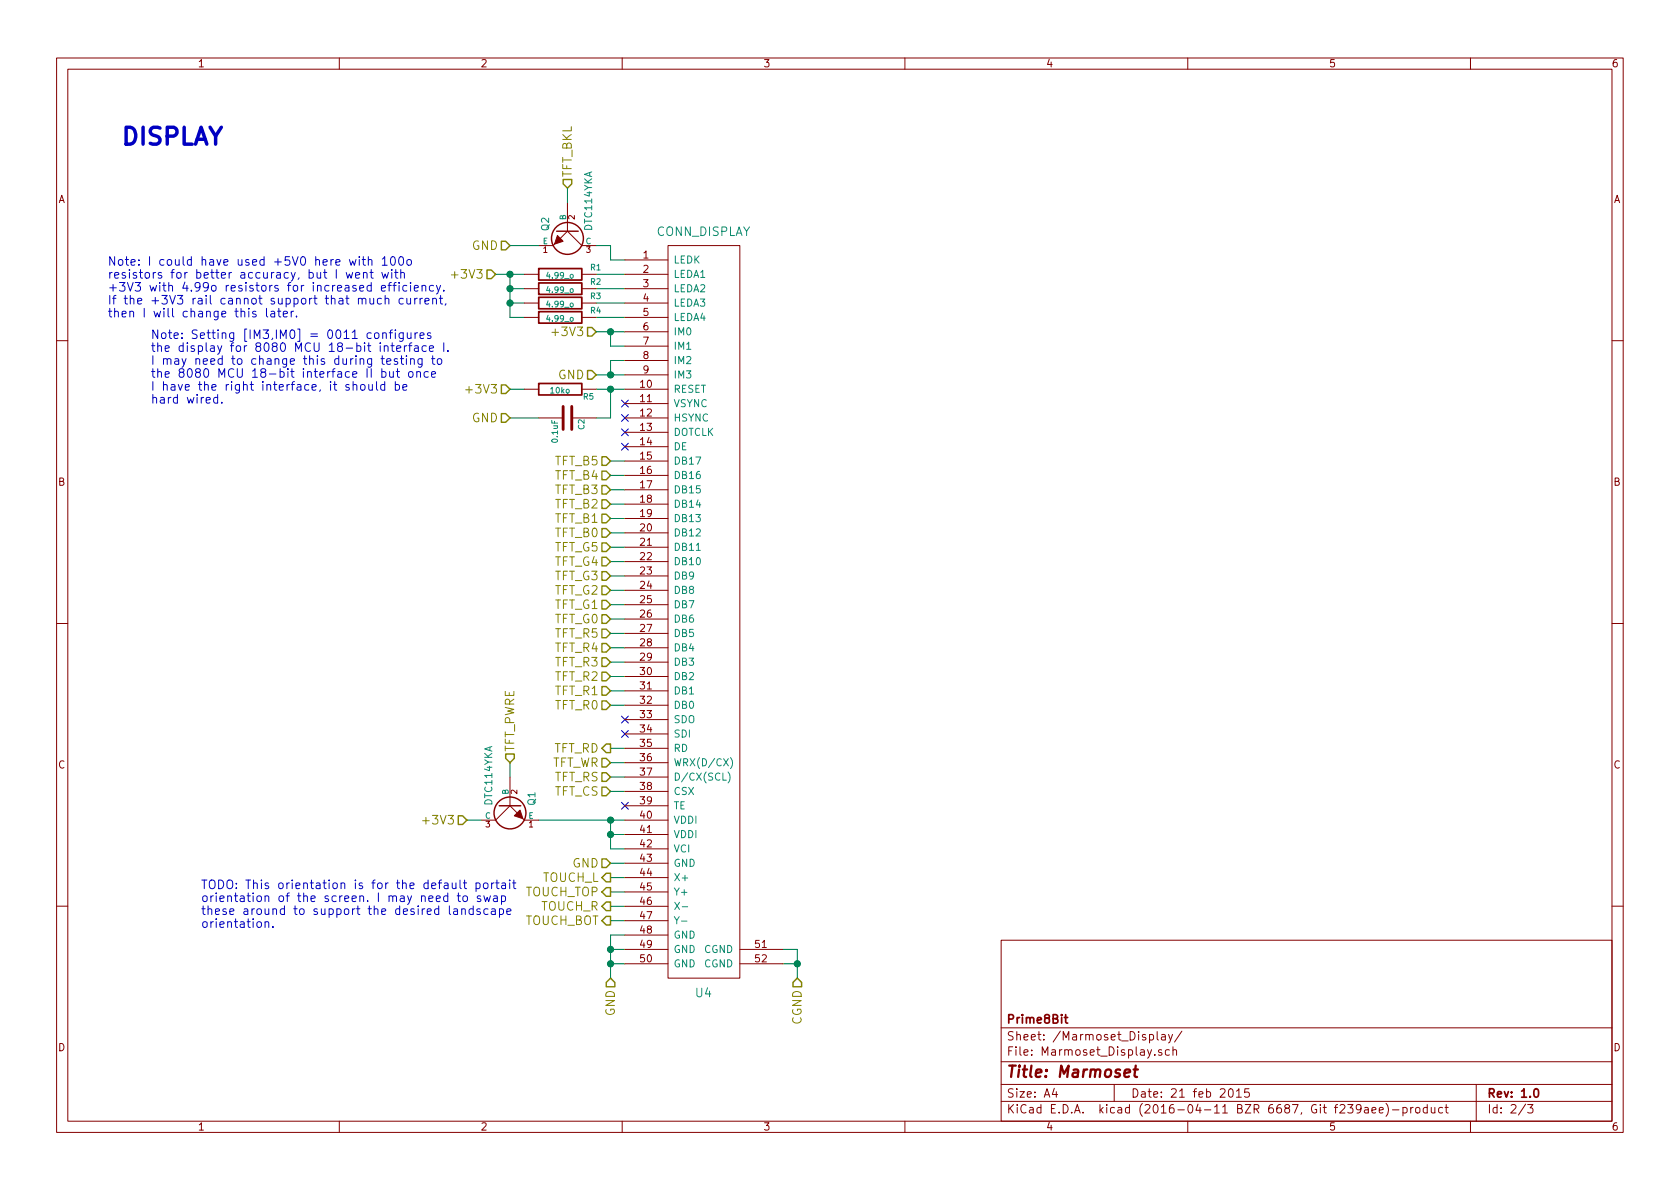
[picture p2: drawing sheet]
EESchema Schematic File Version 2
LIBS:Marmoset-rescue
LIBS:power
LIBS:device
LIBS:transistors
LIBS:conn
LIBS:linear
LIBS:regul
LIBS:74xx
LIBS:cmos4000
LIBS:adc-dac
LIBS:memory
LIBS:xilinx
LIBS:microcontrollers
LIBS:dsp
LIBS:microchip
LIBS:analog_switches
LIBS:motorola
LIBS:texas
LIBS:intel
LIBS:audio
LIBS:interface
LIBS:digital-audio
LIBS:philips
LIBS:display
LIBS:cypress
LIBS:siliconi
LIBS:opto
LIBS:atmel
LIBS:contrib
LIBS:valves
LIBS:Marmoset
LIBS:Marmoset-cache
EELAYER 25 0
EELAYER END
$Descr A4 11693 8268
encoding utf-8
Sheet 2 3
Title "Marmoset"
Date "21 feb 2015"
Rev "1.0"
Comp "Prime8Bit"
Comment1 ""
Comment2 ""
Comment3 ""
Comment4 ""
$EndDescr
Text HLabel 4250 3700 0    60   Input ~ 0
TFT_B0
Text HLabel 4250 3600 0    60   Input ~ 0
TFT_B1
Text HLabel 4250 3500 0    60   Input ~ 0
TFT_B2
Text HLabel 4250 3400 0    60   Input ~ 0
TFT_B3
Text HLabel 4250 3300 0    60   Input ~ 0
TFT_B4
Text HLabel 4250 3200 0    60   Input ~ 0
TFT_B5
Text HLabel 4250 4300 0    60   Input ~ 0
TFT_G0
Text HLabel 4250 4900 0    60   Input ~ 0
TFT_R0
Text HLabel 4250 4200 0    60   Input ~ 0
TFT_G1
Text HLabel 4250 4100 0    60   Input ~ 0
TFT_G2
Text HLabel 4250 4000 0    60   Input ~ 0
TFT_G3
Text HLabel 4250 3900 0    60   Input ~ 0
TFT_G4
Text HLabel 4250 3800 0    60   Input ~ 0
TFT_G5
Text HLabel 4250 4800 0    60   Input ~ 0
TFT_R1
Text HLabel 4250 4700 0    60   Input ~ 0
TFT_R2
Text HLabel 4250 4600 0    60   Input ~ 0
TFT_R3
Text HLabel 4250 4500 0    60   Input ~ 0
TFT_R4
Text HLabel 4250 4400 0    60   Input ~ 0
TFT_R5
Text HLabel 3450 1900 0    60   Input ~ 0
+3V3
NoConn ~ 4350 5100
NoConn ~ 4350 5000
NoConn ~ 4350 3100
NoConn ~ 4350 3000
NoConn ~ 4350 2900
NoConn ~ 4350 2800
Text HLabel 4150 2600 0    60   Input ~ 0
GND
Text HLabel 3550 1700 0    60   Input ~ 0
GND
Text HLabel 4150 2300 0    60   Input ~ 0
+3V3
Text HLabel 4250 5300 0    60   Input ~ 0
TFT_WR
Text HLabel 4250 5500 0    60   Input ~ 0
TFT_CS
Text HLabel 4250 5200 0    60   Output ~ 0
TFT_RD
Text HLabel 4250 5400 0    60   Input ~ 0
TFT_RS
Text HLabel 3250 5700 0    60   Input ~ 0
+3V3
Text HLabel 4250 6800 3    60   Input ~ 0
GND
Text HLabel 4250 6100 0    60   Output ~ 0
TOUCH_L
Text HLabel 4250 6200 0    60   Output ~ 0
TOUCH_TOP
Text HLabel 4250 6300 0    60   Output ~ 0
TOUCH_R
Text HLabel 4250 6400 0    60   Output ~ 0
TOUCH_BOT
Text HLabel 4250 6000 0    60   Input ~ 0
GND
NoConn ~ 4350 5600
Text Notes 1050 2800 0    60   ~ 0
Note: Setting [IM3,IM0] = 0011 configures\nthe display for 8080 MCU 18-bit interface I.\nI may need to change this during testing to\nthe 8080 MCU 18-bit interface II but once\nI have the right interface, it should be \nhard wired.
Text Notes 1400 6450 0    60   ~ 0
TODO: This orientation is for the default portait\norientation of the screen. I may need to swap \nthese around to support the desired landscape \norientation.
Text Notes 750  2200 0    60   ~ 0
Note: I could have used +5V0 here with 100o\nresistors for better accuracy, but I went with\n+3V3 with 4.99o resistors for increased efficiency.\nIf the +3V3 rail cannot support that much current, \nthen I will change this later.
$Comp
L DTC114YKA Q2
U 1 1
P 3950 1600
F 0 "Q2" H 3950 1450 50  0000 R CNN
F 1 "DTC114YKA" H 3950 1750 50  0000 R CNN
F 2 "~" H 3950 1600 60  0000 C CNN
F 3 "http://www.digikey.com/product-detail/en/DTC114YKAT146/DTC114YKAT146CT-ND/650713" H 3950 2100 60  0001 C CNN
F 4 "0.04017" H 4750 1900 60  0001 C CNN "Price (1500)"
F 5 "0.20" H 4700 2000 60  0001 C CNN "Price"
F 6 "DTC114YKAT146" H 3950 1900 60  0001 C CNN "Manufacturer Part Number"
F 7 "DTC114YKAT146CT-ND" H 3950 2000 60  0001 C CNN "Distributor Part Number"
	1    3950 1600
	0    1    1    0   
$EndComp
Text HLabel 3950 1300 1    60   Input ~ 0
TFT_BKL
Wire Wire Line
	4150 2600 4350 2600
Wire Wire Line
	3450 1900 3650 1900
Wire Wire Line
	3550 1900 3550 2200
Wire Wire Line
	3550 2000 3650 2000
Connection ~ 3550 1900
Wire Wire Line
	4250 4400 4350 4400
Wire Wire Line
	4250 4500 4350 4500
Wire Wire Line
	4350 4600 4250 4600
Wire Wire Line
	4250 4700 4350 4700
Wire Wire Line
	4250 4800 4350 4800
Wire Wire Line
	4350 4900 4250 4900
Wire Wire Line
	4350 3800 4250 3800
Wire Wire Line
	4250 3900 4350 3900
Wire Wire Line
	4250 4000 4350 4000
Wire Wire Line
	4350 4100 4250 4100
Wire Wire Line
	4250 4200 4350 4200
Wire Wire Line
	4250 4300 4350 4300
Wire Wire Line
	4250 3200 4350 3200
Wire Wire Line
	4350 3300 4250 3300
Wire Wire Line
	4250 3400 4350 3400
Wire Wire Line
	4250 3500 4350 3500
Wire Wire Line
	4350 3600 4250 3600
Wire Wire Line
	4250 3700 4350 3700
Wire Wire Line
	3550 2100 3650 2100
Connection ~ 3550 2000
Wire Wire Line
	3550 2200 3650 2200
Connection ~ 3550 2100
Wire Wire Line
	4150 2300 4350 2300
Wire Wire Line
	4250 2300 4250 2400
Wire Wire Line
	4250 2400 4350 2400
Connection ~ 4250 2300
Wire Wire Line
	4350 2500 4250 2500
Wire Wire Line
	4250 2500 4250 2600
Connection ~ 4250 2600
Wire Wire Line
	3750 5700 4350 5700
Wire Wire Line
	4250 5700 4250 5900
Wire Wire Line
	4250 5800 4350 5800
Connection ~ 4250 5700
Wire Wire Line
	4250 6500 4250 6800
Wire Wire Line
	4150 2700 4350 2700
Wire Wire Line
	4250 5200 4350 5200
Wire Wire Line
	4350 5300 4250 5300
Wire Wire Line
	4250 5400 4350 5400
Wire Wire Line
	4350 5500 4250 5500
Wire Wire Line
	4250 6100 4350 6100
Wire Wire Line
	4350 6200 4250 6200
Wire Wire Line
	4250 6300 4350 6300
Wire Wire Line
	4350 6400 4250 6400
Wire Wire Line
	4250 6500 4350 6500
Connection ~ 4250 6700
Wire Wire Line
	4250 6600 4350 6600
Connection ~ 4250 6600
Wire Wire Line
	4250 5900 4350 5900
Connection ~ 4250 5800
Wire Wire Line
	4250 6000 4350 6000
Wire Wire Line
	4150 1900 4350 1900
Wire Wire Line
	4350 2000 4150 2000
Wire Wire Line
	4150 2100 4350 2100
Wire Wire Line
	4350 2200 4150 2200
Wire Wire Line
	4350 1800 4250 1800
Wire Wire Line
	4250 1800 4250 1700
Wire Wire Line
	4250 1700 4150 1700
Wire Wire Line
	3750 1700 3550 1700
Wire Wire Line
	3950 1300 3950 1400
$Comp
L DTC114YKA Q1
U 1 1
P 3550 5600
F 0 "Q1" H 3550 5450 50  0000 R CNN
F 1 "DTC114YKA" H 3550 5750 50  0000 R CNN
F 2 "~" H 3550 5600 60  0000 C CNN
F 3 "http://www.digikey.com/product-detail/en/DTC114YKAT146/DTC114YKAT146CT-ND/650713" H 3550 6100 60  0001 C CNN
F 4 "0.04017" H 4350 5900 60  0001 C CNN "Price (1500)"
F 5 "0.20" H 4300 6000 60  0001 C CNN "Price"
F 6 "DTC114YKAT146" H 3550 5900 60  0001 C CNN "Manufacturer Part Number"
F 7 "DTC114YKAT146CT-ND" H 3550 6000 60  0001 C CNN "Distributor Part Number"
	1    3550 5600
	0    -1   1    0   
$EndComp
Text HLabel 3550 5300 1    60   Input ~ 0
TFT_PWRE
Wire Wire Line
	3550 5300 3550 5400
Wire Wire Line
	3350 5700 3250 5700
Text HLabel 5550 6800 3    60   Input ~ 0
CGND
Wire Wire Line
	5550 6600 5550 6800
Wire Wire Line
	5450 6600 5550 6600
Connection ~ 5550 6700
Text HLabel 3550 2700 0    60   Input ~ 0
+3V3
Wire Wire Line
	3550 2700 3650 2700
Text HLabel 3550 2900 0    60   Input ~ 0
GND
Wire Wire Line
	3750 2900 3550 2900
Wire Wire Line
	4250 2700 4250 2900
Wire Wire Line
	4250 2900 4150 2900
Connection ~ 4250 2700
$Comp
L 4.99_o R1
U 1 1
P 3900 1900
F 0 "R1" V 3850 2150 40  0000 C CNN
F 1 "4.99_o" V 3907 1901 40  0000 C CNN
F 2 "0805" V 3830 1900 30  0001 C CNN
F 3 "http://www.digikey.com/product-detail/en/RC2012F4R99CS/1276-5173-1-ND/3968145" H 3900 2400 30  0001 C CNN
F 4 "0.00408" V 4180 2100 60  0001 C CNN "Price (1500)"
F 5 "RC2012F4R99CS" V 4380 2300 60  0001 C CNN "Manufacturer Part Number"
F 6 "RES SMD 4.99 OHM 1% 1/8W 0805" V 4380 2300 60  0001 C CNN "Misc"
F 7 "0.10" H 4450 2300 60  0001 C CNN "Price"
F 8 "1276-5173-1-ND" H 3900 2300 60  0001 C CNN "Distributor Part Number"
	1    3900 1900
	0    1    1    0   
$EndComp
$Comp
L 4.99_o R2
U 1 1
P 3900 2000
F 0 "R2" V 3850 2250 40  0000 C CNN
F 1 "4.99_o" V 3907 2001 40  0000 C CNN
F 2 "0805" V 3830 2000 30  0001 C CNN
F 3 "http://www.digikey.com/product-detail/en/RC2012F4R99CS/1276-5173-1-ND/3968145" H 3900 2500 30  0001 C CNN
F 4 "0.00408" V 4180 2200 60  0001 C CNN "Price (1500)"
F 5 "RC2012F4R99CS" V 4380 2400 60  0001 C CNN "Manufacturer Part Number"
F 6 "RES SMD 4.99 OHM 1% 1/8W 0805" V 4380 2400 60  0001 C CNN "Misc"
F 7 "0.10" H 4450 2400 60  0001 C CNN "Price"
F 8 "1276-5173-1-ND" H 3900 2400 60  0001 C CNN "Distributor Part Number"
	1    3900 2000
	0    1    1    0   
$EndComp
$Comp
L 4.99_o R3
U 1 1
P 3900 2100
F 0 "R3" V 3850 2350 40  0000 C CNN
F 1 "4.99_o" V 3907 2101 40  0000 C CNN
F 2 "0805" V 3830 2100 30  0001 C CNN
F 3 "http://www.digikey.com/product-detail/en/RC2012F4R99CS/1276-5173-1-ND/3968145" H 3900 2600 30  0001 C CNN
F 4 "0.00408" V 4180 2300 60  0001 C CNN "Price (1500)"
F 5 "RC2012F4R99CS" V 4380 2500 60  0001 C CNN "Manufacturer Part Number"
F 6 "RES SMD 4.99 OHM 1% 1/8W 0805" V 4380 2500 60  0001 C CNN "Misc"
F 7 "0.10" H 4450 2500 60  0001 C CNN "Price"
F 8 "1276-5173-1-ND" H 3900 2500 60  0001 C CNN "Distributor Part Number"
	1    3900 2100
	0    1    1    0   
$EndComp
$Comp
L 4.99_o R4
U 1 1
P 3900 2200
F 0 "R4" V 3850 2450 40  0000 C CNN
F 1 "4.99_o" V 3907 2201 40  0000 C CNN
F 2 "0805" V 3830 2200 30  0001 C CNN
F 3 "http://www.digikey.com/product-detail/en/RC2012F4R99CS/1276-5173-1-ND/3968145" H 3900 2700 30  0001 C CNN
F 4 "0.00408" V 4180 2400 60  0001 C CNN "Price (1500)"
F 5 "RC2012F4R99CS" V 4380 2600 60  0001 C CNN "Manufacturer Part Number"
F 6 "RES SMD 4.99 OHM 1% 1/8W 0805" V 4380 2600 60  0001 C CNN "Misc"
F 7 "0.10" H 4450 2600 60  0001 C CNN "Price"
F 8 "1276-5173-1-ND" H 3900 2600 60  0001 C CNN "Distributor Part Number"
	1    3900 2200
	0    1    1    0   
$EndComp
$Comp
L 0.1uF C2
U 1 1
P 3950 2900
F 0 "C2" H 3950 3000 40  0000 L CNN
F 1 "0.1uF" H 3956 2815 40  0000 L CNN
F 2 "0805" H 4850 3250 30  0001 C CNN
F 3 "http://www.digikey.com/product-detail/en/CL21B104KBCNNNC/1276-1003-1-ND/3889089" H 3900 3550 60  0001 C CNN
F 4 "0.0114" H 4700 3350 60  0001 C CNN "Price (1500)"
F 5 "CL21B104KBCNNNC" H 3900 3350 60  0001 C CNN "Manufacturer Part Number"
F 6 "CAP CER 0.1UF 50V 10% X7R 0805" H 3900 3250 60  0001 C CNN "Misc"
F 7 "0.10" H 4650 3450 60  0001 C CNN "Price"
F 8 "1276-1003-1-ND" H 3900 3450 60  0001 C CNN "Distributor Part Number"
	1    3950 2900
	0    1    1    0   
$EndComp
$Comp
L 10ko R5
U 1 1
P 3900 2700
F 0 "R5" V 3950 2900 40  0000 C CNN
F 1 "10ko" V 3907 2701 40  0000 C CNN
F 2 "" V 3830 2700 30  0000 C CNN
F 3 "http://www.digikey.com/product-detail/en/ERJ-6ENF1002V/P10.0KCCT-ND/119248" H 3900 3250 30  0001 C CNN
F 4 "0.00675" H 4650 3050 60  0001 C CNN "Price (1500)"
F 5 "ERJ-6ENF1002V" H 3900 3050 60  0001 C CNN "Manufacturer Part Number"
F 6 "RES SMD 10K OHM 1% 1/8W 0805" H 3850 3350 60  0001 C CNN "Misc"
F 7 "0.10" H 4600 3150 60  0001 C CNN "Price"
F 8 "P10.0KCCT-ND" H 3900 3150 60  0001 C CNN "Distributor Part Number"
	1    3900 2700
	0    1    1    0   
$EndComp
Wire Wire Line
	4250 6700 4350 6700
Wire Wire Line
	5450 6700 5550 6700
$Comp
L CONN_DISPLAY U4
U 1 1
P 4900 4200
F 0 "U4" H 4900 1500 60  0000 C CNN
F 1 "CONN_DISPLAY" H 4900 6800 60  0000 C CNN
F 2 "" H 4900 4100 60  0000 C CNN
F 3 "http://www.digikey.com/product-detail/en/62684-502100ALF/609-1202-1-ND/1003059" V 5450 4350 60  0001 C CNN
F 4 "0.74712" V 5650 5000 60  0001 C CNN "Price (1500)"
F 5 "1.35" V 5550 4950 60  0001 C CNN "Price"
F 6 "609-1202-1-ND" V 5550 4200 60  0001 C CNN "Distributor Part Number"
F 7 "62684-502100ALF" V 5650 4200 60  0001 C CNN "Manufacturer Part Number"
	1    4900 4200
	1    0    0    -1  
$EndComp
Text Notes 850  1000 0    118  ~ 24
DISPLAY
$EndSCHEMATC
